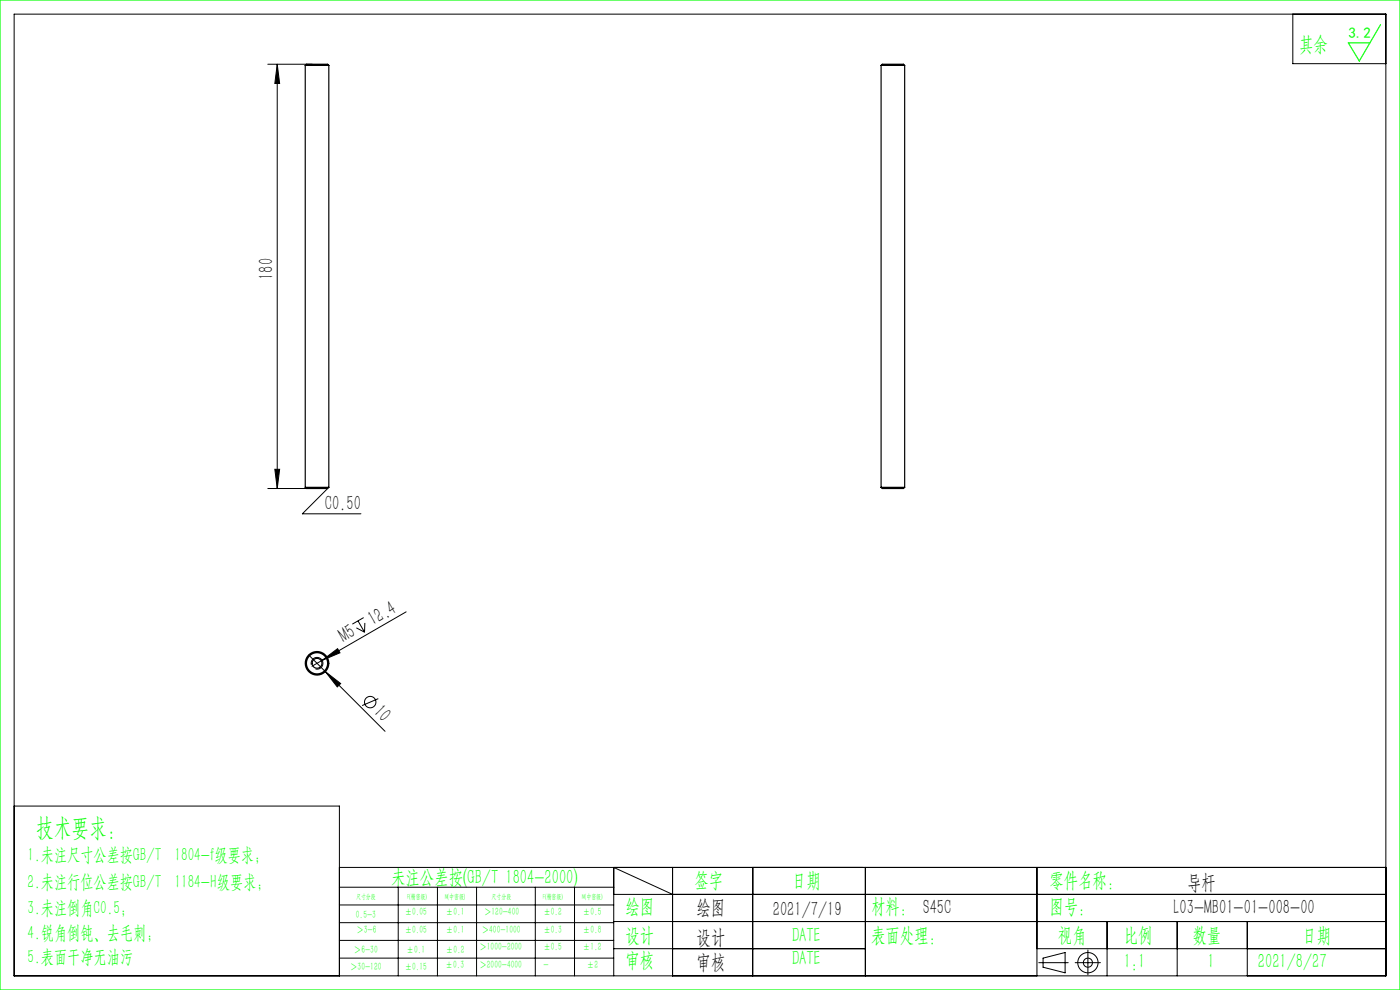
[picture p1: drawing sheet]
<svg xmlns="http://www.w3.org/2000/svg" width="297mm" height="210mm" viewBox="0 0 297 210" stroke-linecap="round" stroke-linejoin="round" font-family="sans-serif">
<g fill="none" stroke="#000" stroke-width=".21">
<path d="M3 3h291v204h-291zM56.8 13.6h9.4M58.8 13.6l.5 4.1h-1zM58.8 13.6v90M274.3 3v10.5h19.7M58.3 99.5h1l-.5 4.1zM56.8 103.6h8.2M69.5 103.6l-5.4 5.4h12.5M65.5 138.9l16.2 16.2M75.6 133.2l1.7 .9M75.9 131.7l1.4 2.4M77.1 131l-2.4 1.4"/>
<path d="M77.4 132.1l-.1 2M86.2 129.8l-20 11.5M66 141a1.25 1.25 0 0 1 1.1-1.5 1.25 1.25 0 0 1 1.4 1.3 1.25 1.25 0 0 1-1.6 1.1M68.3 140.1l3.3-2.5 .5 .9zM69 142.5l3.3 2.5-.8 .7zM80.3 148.2l-3.5 1.5M3 171h69v36M72 184h222M72 188.2h58.2M72 192h58.2M72 195.7h58.2M72 199.5h58.2"/>
<path d="M84.5 188.2v18.8M92.8 188.2v18.8M101.1 188.2v18.8M113.6 188.2v18.8M121.9 188.2v18.8M130.2 189.7h163.8M130.2 195.5h163.8M142.7 189.7l-12.5-5.7v23M142.7 184v23M159.7 184v23M183.6 184v23M220 184v23"/>
<path d="M234.9 195.5v11.5M249.7 195.5v11.5M264.6 195.5v11.5M72 203.2h58.2M130.2 201.2h53.4M220 201.2h74M220.4 204.2h6.2M221.3 203.2l4.7-1.1v4.3l-4.7-1.2zM228.1 204.2h5.3M230.8 201.5v5.3"/>
<circle cx="78.5" cy="148.9" r="1.21"/>
<circle cx="230.8" cy="204.2" r="2.15"/>
<circle cx="230.8" cy="204.2" r=".96"/>
</g>
<path d="M0 0h297v210h-297zM292.9 5.2l-4.5 7.7-2.4-3.8h4.6" fill="none" stroke="#0f0" stroke-width=".25"/>
<g fill="#000">
<path d="M68.3 140.1l3.3-2.5 .5 .9zM69 142.5l3.3 2.5-.8 .7z"/>
<path d="M58.8 13.6l.5 4.1h-1zM58.3 99.5h1l-.5 4.1z"/>
</g>
<g fill="none" stroke="#000" stroke-width=".25">
<path d="M64.8 13.9h5M64.8 13.9l.2-.3h4.5l.3 .3M64.8 13.9v89.5M69.8 13.9v89.5M186.9 13.9h5M186.9 13.9a1.86 1.86 0 0 1 1.7-.3h1.6a1.86 1.86 0 0 1 1.7 .3M186.9 13.9v89.5M191.9 13.9v89.5M64.8 103.4h5M64.8 103.4l.2 .2h4.5l.3-.2M186.9 103.4h5M186.9 103.4a1.87 1.87 0 0 0 1.7 .2h1.6a1.86 1.86 0 0 0 1.7-.2"/>
<circle cx="67.3" cy="140.7" r="2.25"/>
<circle cx="67.3" cy="140.7" r="2.5"/>
<circle cx="67.3" cy="140.7" r="1.05"/>
</g>
<text font-size="5.4" fill="#0f0" x="7.7" y="177.2">技术要求：</text>
<g font-size="4.4" fill="#0f0">
<text x="275.6" y="10.8">其余</text>
<text x="83" y="187.5">未注公差按(GB/T 1804-2000)</text>
<text x="147.3" y="188">签字</text>
<text x="168" y="188">日期</text>
<text x="222.6" y="188">零件名称：</text>
<text x="132.7" y="193.6">绘图</text>
<text x="184.8" y="193.6">材料： S45C</text>
<text x="222.6" y="193.6">图号：</text>
<text x="132.7" y="199.8">设计</text>
<text x="168" y="199.8">DATE</text>
<text x="184.8" y="199.8">表面处理：</text>
<text x="224.4" y="199.8">视角</text>
<text x="238.4" y="199.8">比例</text>
<text x="253" y="199.8">数量</text>
<text x="276.3" y="199.8">日期</text>
<text x="132.7" y="205.1">审核</text>
<text x="168" y="204.6">DATE</text>
<text x="238.4" y="205.3">1:1</text>
<text x="256.2" y="205.3">1</text>
<text x="266.9" y="205.3">2021/8/27</text>
</g>
<g font-size="4.4">
<text x="57.9" y="59.4" transform="rotate(-90 57.9 59.4)">180</text>
<text x="68.9" y="108.1">C0.50</text>
<text x="73" y="136.4" transform="rotate(-30 73 136.4)">M5</text>
<text x="79.1" y="132.9" transform="rotate(-30 79.1 132.9)">12.4</text>
<text x="79" y="151.3" transform="rotate(45 79 151.3)">10</text>
<text x="251.8" y="188.6">导杆</text>
<text x="147.8" y="194">绘图</text>
<text x="163.9" y="194.3">2021/7/19</text>
<text x="249" y="194">L03-MB01-01-008-00</text>
<text x="147.8" y="200.2">设计</text>
<text x="147.8" y="205.5">审核</text>
</g>
<g font-size="4" fill="#0f0">
<text x="5.9" y="182.6">1.未注尺寸公差按GB/T 1804-f级要求；</text>
<text x="5.9" y="188.4">2.未注行位公差按GB/T 1184-H级要求；</text>
<text x="5.9" y="193.9">3.未注倒角C0.5；</text>
<text x="5.9" y="199.2">4.锐角倒钝、去毛刺；</text>
<text x="5.9" y="204.2">5.表面干净无油污</text>
</g>
<text font-size="3.2" fill="#0f0" x="286.1" y="8">3.2</text>
<g font-size="2.3" fill="#0f0">
<text x="75.5" y="194.7">0.5-3</text>
<text x="75.6" y="198">＞3-6</text>
<text x="85.9" y="194.2">±0.05</text>
<text x="85.9" y="198">±0.05</text>
<text x="94.6" y="194.2">±0.1</text>
<text x="94.6" y="198">±0.1</text>
<text x="102.2" y="198">＞400-1000</text>
<text x="102.7" y="194.2">＞120-400</text>
<text x="115.3" y="194.2">±0.2</text>
<text x="115.3" y="198">±0.3</text>
<text x="123.7" y="194.2">±0.5</text>
<text x="123.7" y="198">±0.8</text>
<text x="75.1" y="202.2">＞6-30</text>
<text x="86.3" y="202.2">±0.1</text>
<text x="94.6" y="202.2">±0.2</text>
<text x="101.7" y="201.6">＞1000-2000</text>
<text x="115.3" y="201.6">±0.5</text>
<text x="123.7" y="201.6">±1.2</text>
<text x="74.3" y="205.8">＞30-120</text>
<text x="85.9" y="205.8">±0.15</text>
<text x="94.5" y="205.4">±0.3</text>
<text x="101.7" y="205.4">＞2000-4000</text>
<text x="115.3" y="205.4">-</text>
<text x="124.5" y="205.4">±2</text>
</g>
<g font-size="1.5" fill="#0f0">
<text x="75.5" y="190.6">尺寸分段</text>
<text x="86.4" y="190.6">F(精密级)</text>
<text x="94.4" y="190.6">M(中密级)</text>
<text x="104.3" y="190.6">尺寸分段</text>
<text x="115.2" y="190.6">F(精密级)</text>
<text x="123.5" y="190.6">M(中密级)</text>
</g>
</svg>
